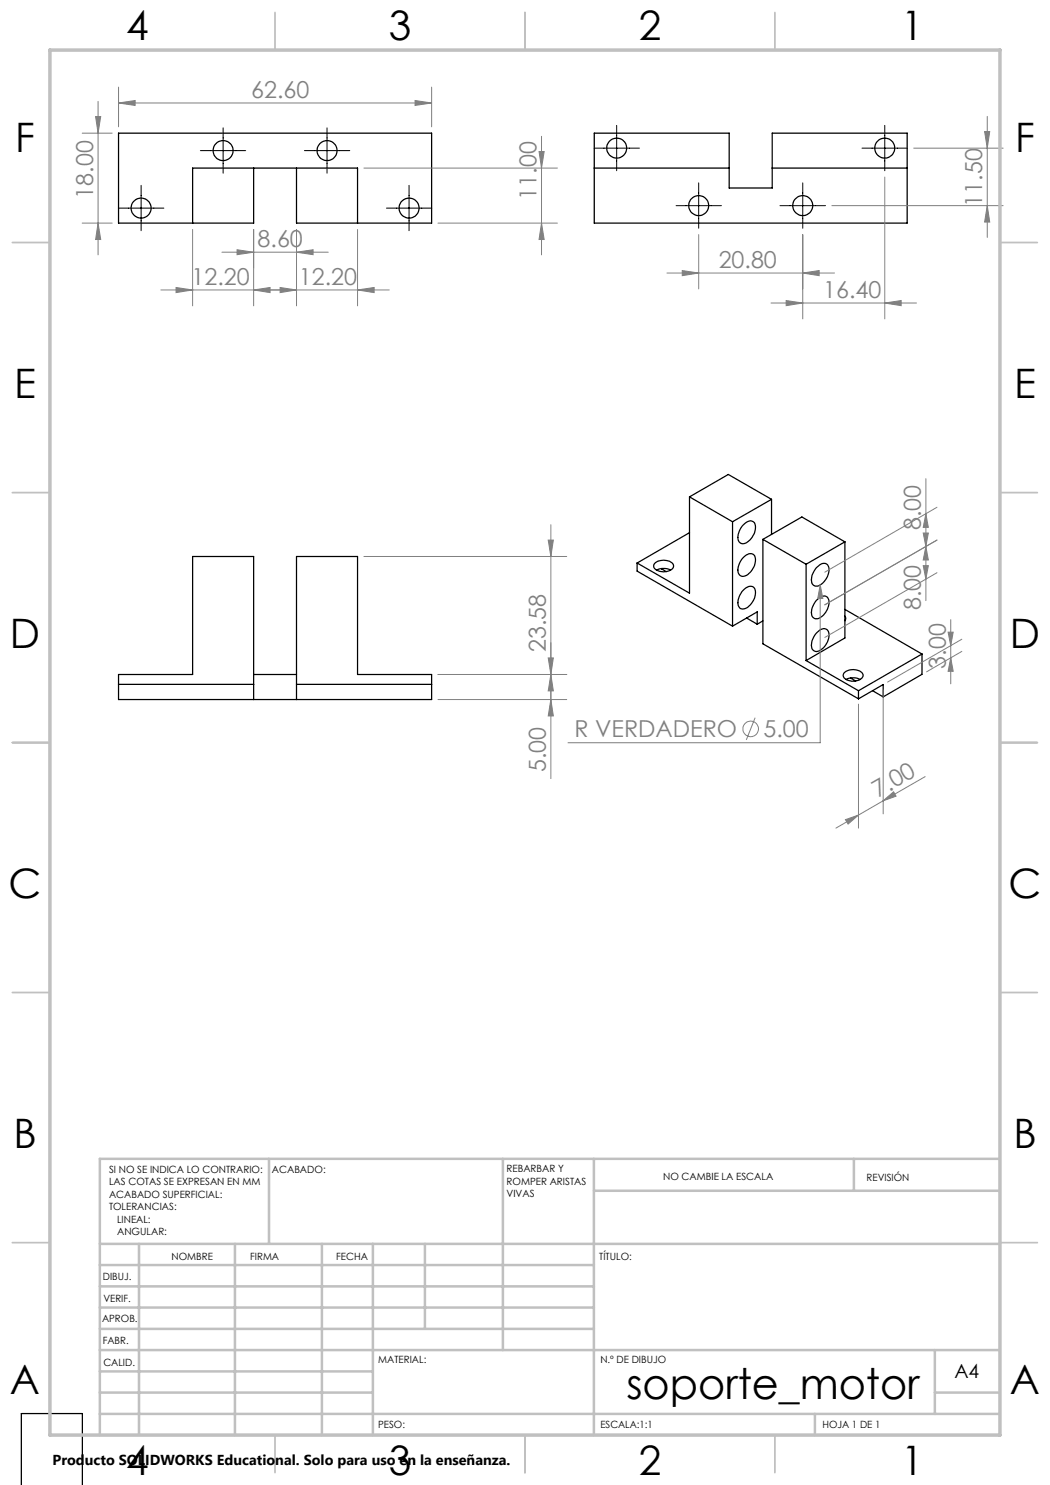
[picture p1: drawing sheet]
<svg xmlns="http://www.w3.org/2000/svg" width="210mm" height="297mm" viewBox="0 0 210 297" stroke-linecap="round" stroke-linejoin="round" font-family="sans-serif">
<g fill="none" stroke="#000" stroke-width=".25">
<path d="M50.7 33.6v11h-27v-18h62.6v18h-27v-11M118.9 26.6h26.9v11h8.6v-11h27v18h-62.5zM118.9 33.6h26.9M154.4 33.6h27M38.5 44.6v-11h33v11M137.9 99.4l8.6 4.9M137.9 99.4v19.2l-10.5-6M137.9 99.4l7.8-4.5 8.6 5M154.3 99.9l-7.8 4.4M154.3 99.9v7M127.4 112.6v1.6l19.1 11M131.1 112.5a2.79 2.79 0 0 1 3.5 .4 1.02 1.02 0 0 1-1 1.3 2.41 2.41 0 0 1-2.9-.8l.1-.5z"/>
<path d="M131.3 114a3.3 3.3 0 0 1 2.8 0M132.4 113.7l.8 .6M137.9 106.5l-10.5 6.1M146.5 104.3v20.9M148.8 117.9a1.27 1.27 0 0 1 2.2 0 3.4 3.4 0 0 1-2.4 3.9 1.31 1.31 0 0 1-1-1.9l.4-.9zM148.8 111.4a1.27 1.27 0 0 1 2.2-.1 3.5 3.5 0 0 1-2.4 4 1.31 1.31 0 0 1-1-1.9l.6-1.3zM148.8 104.8a1.32 1.32 0 0 1 2.1-.2 3.4 3.4 0 0 1-2.3 4.2 1.31 1.31 0 0 1-1-1.9l.6-1.3zM152.6 107.9v20.9l19.1 11M152.6 107.9l8.6 5M152.6 107.9l7.8-4.5 8.6 5M161.2 112.9v19.2M163.3 113.6a1.77 1.77 0 0 1 2-.8 2.35 2.35 0 0 1-.2 3.1 2.2 2.2 0 0 1-2.2 1.3 1.97 1.97 0 0 1-.2-2.8z"/>
<path d="M169 108.4v19.2l-7.8 4.5M169 108.4l-7.8 4.5M23.7 136.9h27M50.7 139.9v-28.6h-12.2v23.6h-14.8v5h62.6v-5h-14.8v-23.6h-12.2v28.6M50.7 134.9h8.6M59.3 136.9h27M149.3 123.6l2.1 1.2M151.4 124.8v-2.4l-4.9 2.8M152.6 124.2l-1.2 .6M161.2 132.1l10.5 6M163.3 126.6a1.58 1.58 0 0 1 2.2-.6 3.1 3.1 0 0 1-1.3 3.9 1.13 1.13 0 0 1-1.4 .2 1.13 1.13 0 0 1-.5-1.3l.4-1.3zM163.3 120.1a1.67 1.67 0 0 1 2.2-.7 3.2 3.2 0 0 1-1.3 4 1.14 1.14 0 0 1-1.4 .2 1.14 1.14 0 0 1-.5-1.4l.4-1.2z"/>
<path d="M168.8 134.5a2.66 2.66 0 0 1 3.8 .4 1.54 1.54 0 0 1-1.7 1.3 1.94 1.94 0 0 1-2.3-1.1zM169 123.2l.2 .5-.2 .4M169 121.9l15.4 8.9M169.2 135.9a3.4 3.4 0 0 1 2.8 0M170.1 135.6l1 .6M171.7 138.1v1.7M174.5 138.1l2.1 1.3M176.6 139.4v-2.5l-4.9 2.9M184.4 130.8l-12.7 7.3M184.4 130.8v4.1l-7.8 4.5M4.3 297.1v-14.4h12.2v14.4"/>
<circle cx="44.6" cy="30.1" r="1.99"/>
<circle cx="65.4" cy="30.1" r="1.99"/>
<circle cx="123.4" cy="29.6" r="1.99"/>
<circle cx="177" cy="29.6" r="2"/>
<circle cx="28.2" cy="41.6" r="1.99"/>
<circle cx="81.8" cy="41.6" r="1.99"/>
<circle cx="139.7" cy="41.1" r="2"/>
<circle cx="160.5" cy="41.1" r="2"/>
</g>
<g fill="none" stroke="#808080" stroke-width=".2">
<path d="M23.7 17.4v8M86.3 17.4v8M16.4 26.6h6M19.1 23.3h1l-.5 3.3zM19.6 20.3v30.7M23.7 20.6l3.3-.5v1zM23.7 20.6h62.6M72.8 33.6h38.7M83 20.1l3.3 .5-3.3 .5zM107.8 30.3h1l-.5 3.3zM108.3 27.3v23.7M177 35.4v28.4"/>
<path d="M182.7 29.6h17.9M196.9 26.3h1l-.5 3.3zM197.4 23.3v24.2M16.4 44.6h6M19.6 44.6l.5 3.3h-1zM32.2 58h45.7M35.2 57.5l3.3 .5-3.3 .5zM38.5 45.9v15.3M44.4 50.4h21.3M47.4 49.9l3.3 .5-3.3 .5zM50.7 58l3.3-.5v1zM50.7 45.9v15.3"/>
<path d="M56 57.5l3.3 .5-3.3 .5zM59.3 50.4l3.3-.5v1zM59.3 45.9v15.3M71.5 58l3.3-.5v1zM71.5 45.9v15.3M87.6 44.6h23.9M108.3 44.6l.5 3.3h-1zM133.4 54.6h33.5M136.5 54.1l3.2 .5-3.2 .5zM139.7 46.9v10.9M160.5 54.6l3.3-.5v1zM160.5 46.9v16.9"/>
<path d="M166.4 41.1h34.2M197.4 41.1l.5 3.3h-1zM154.2 60.6h29.1M157.2 60.1l3.3 .5-3.3 .5zM177 60.6l3.2-.5v1zM185.2 95.7v24.4M72.8 111.3h40.5M109.6 108h1.1l-.5 3.3zM110.2 104.9v50.8M164 117l.6 2.7h-1.1zM164 117v31.6h-50.4M184.6 106.6h1.1l-.5 2.7z"/>
<path d="M184.6 113.1h1.1l-.5 2.7zM185.2 102.8l.5 2.7h-1.1zM185.2 109.3l.5 2.7h-1.1zM187.4 108l-22.4 13M187.4 101.5l-22.4 12.9M187.4 114.5l-22.4 13M87.6 134.9h25.7M87.6 139.9h25.7M109.6 131.6h1.1l-.5 3.3zM110.2 134.9l.5 3.3h-1.1zM110.2 139.9l.5 3.3h-1.1zM176.6 138v24.8"/>
<path d="M189.6 126.4h1l-.5 2.7zM190.1 131.6l.5 2.7h-1zM190.1 123.9v12.9M192.4 127.8l-14.9 8.6M192.4 130.3l-7.1 4.1M151 143.5l-1.7 4.5M171.7 140.8v24.8M185 155.3l-8.4 4.9M169.1 163.9l2.6-.9-2.1 1.8zM176.6 160.2l2.1-1.8 .5 .8zM176.6 160.2l-9.4 5.4"/>
<circle cx="150.1" cy="145.8" r="1.56"/>
</g>
<g fill="none" stroke="#000" stroke-width=".2">
<path d="M28.2 37.1v9M40.1 30.1h9M44.6 25.6v9M60.9 30.1h9.1M65.4 25.6v9M81.8 37.1v9M118.8 29.6h9.1M123.3 25.1v9M139.7 36.6v9M160.5 36.6v9M172.4 29.6h9.1M177 25.1v9"/>
<path d="M23.7 41.6h9.1M77.3 41.6h9.1M135.2 41.1h9.1M156 41.1h9.1"/>
</g>
<g fill="none" stroke="#c0c0c0" stroke-width=".35">
<path d="M55 2.5v7.5M105 2.5v7.5M155 2.5v7.5M2.5 48.5h7.5M200 48.5h7.5M2.5 98.5h7.5M200 98.5h7.5M2.5 148.5h7.5M200 148.5h7.5M2.5 198.5h7.5M200 198.5h7.5M2.5 248.5h7.5"/>
<path d="M200 248.5h7.5M55 287v7.5M105 287v7.5M155 287v7.5"/>
</g>
<g fill="none" stroke="#c0c0c0" stroke-width=".5">
<path d="M53.8 231.8v17M100.6 231.8v38.2M118.8 231.8v55.2M118.8 238.2h81.2M170.8 231.8v6.4M200 231.8h-180v55.2M20 248.8h180M20 257.3h98.8M20 253h98.8M27.8 248.8v38.2M47 248.8v38.2M64.4 248.8v38.2"/>
<path d="M74.6 248.8v38.2M85 248.8v17M20 265.8h98.8M20 261.5h98.8M20 278.5h54.6M20 274.3h54.6M20 270h180M187 278.5h13M187 270v12.8M20 282.8h180M163 282.8v4.2"/>
</g>
<path d="M10 10h190v277h-190z" fill="none" stroke="#c0c0c0" stroke-width=".7"/>
<g fill="#808080">
<path d="M83 20.1l3.3 .5-3.3 .5zM23.7 20.6l3.3-.5v1z"/>
<path d="M56 57.5l3.3 .5-3.3 .5zM71.5 58l3.3-.5v1zM136.5 54.1l3.2 .5-3.2 .5zM160.5 54.6l3.3-.5v1zM157.2 60.1l3.3 .5-3.3 .5zM177 60.6l3.2-.5v1zM164 117l-.5 2.7h1.1z"/>
<path d="M47.4 49.9l3.3 .5-3.3 .5zM59.3 50.4l3.3-.5v1z"/>
<path d="M169.1 163.9l2.6-.9-2.1 1.8zM176.6 160.2l2.1-1.8 .5 .8z"/>
<path d="M197.4 41.1l.5 3.3h-1zM196.9 26.3h1l-.5 3.3zM184.6 106.6h1.1l-.5 2.7zM185.2 102.8l.5 2.7h-1.1z"/>
<path d="M184.6 113.1h1.1l-.5 2.7zM185.2 109.3l.5 2.7h-1.1z"/>
<path d="M19.1 23.3h1l-.5 3.3zM19.6 44.6l.5 3.3h-1zM107.8 30.3h1l-.5 3.3zM108.3 44.6l.5 3.3h-1zM109.6 108h1.1l-.5 3.3zM110.2 134.9l.5 3.3h-1.1zM189.6 126.4h1l-.5 2.7zM190.1 131.6l.5 2.7h-1z"/>
<path d="M109.6 131.6h1.1l-.5 3.3zM110.2 139.9l.5 3.3h-1.1z"/>
<path d="M35.2 57.5l3.3 .5-3.3 .5zM50.7 58l3.3-.5v1z"/>
</g>
<text font-size="8.5" x="125.3" y="279.7">soporte_motor</text>
<g font-size="8.1">
<text x="25.2" y="8">4</text>
<text x="77.7" y="8">3</text>
<text x="127.7" y="8">2</text>
<text x="180.2" y="8">1</text>
<text x="3" y="30.4">F</text>
<text x="203" y="30.4">F</text>
<text x="2.8" y="79.6">E</text>
<text x="202.8" y="79.6">E</text>
<text x="2" y="129.6">D</text>
<text x="202" y="129.6">D</text>
<text x="1.7" y="179.6">C</text>
<text x="201.7" y="179.6">C</text>
<text x="2.7" y="229.6">B</text>
<text x="202.7" y="229.6">B</text>
<text x="2" y="278.9">A</text>
<text x="202" y="278.9">A</text>
<text x="25.2" y="295">4</text>
<text x="77.7" y="295">3</text>
<text x="127.7" y="295">2</text>
<text x="180.2" y="295">1</text>
</g>
<g font-size="4.7" fill="#808080">
<text x="50.2" y="19.6">62.60</text>
<text x="18.6" y="39.7" transform="rotate(-90 18.6 39.7)">18.00</text>
<text x="107.3" y="39.9" transform="rotate(-90 107.3 39.9)">11.00</text>
<text x="196.4" y="41.3" transform="rotate(-90 196.4 41.3)">11.50</text>
<text x="51.5" y="49.4">8.60</text>
<text x="143.7" y="53.6">20.80</text>
<text x="38.3" y="57">12.20</text>
<text x="59.8" y="57">12.20</text>
<text x="164.6" y="59.6">16.40</text>
<text x="184.2" y="106.1" transform="rotate(-90 184.2 106.1)">8.00</text>
<text x="184.2" y="122" transform="rotate(-90 184.2 122)">8.00</text>
<text x="109.2" y="130.5" transform="rotate(-90 109.2 130.5)">23.58</text>
<text x="189.1" y="133.7" transform="rotate(-90 189.1 133.7)">3.00</text>
<text x="114.9" y="147.5">R VERDADERO</text>
<text x="152.7" y="147.5">5.00</text>
<text x="109.2" y="154.4" transform="rotate(-90 109.2 154.4)">5.00</text>
<text x="175.6" y="159.6" transform="rotate(-30 175.6 159.6)">7.00</text>
</g>
<text font-size="3.9" x="190.9" y="275.5">A4</text>
<text font-size="2.9" x="10.5" y="292.9">Producto SOLIDWORKS Educational. Solo para uso en la enseñanza.</text>
<g font-size="2">
<text x="21.8" y="234.6">SI NO SE INDICA LO CONTRARIO:</text>
<text x="21.8" y="237.1">LAS COTAS SE EXPRESAN EN MM</text>
<text x="21.8" y="239.6">ACABADO SUPERFICIAL:</text>
<text x="54.4" y="234.6">ACABADO:</text>
<text x="101.3" y="234.5">REBARBAR Y</text>
<text x="101.3" y="237">ROMPER ARISTAS</text>
<text x="101.3" y="239.5">VIVAS</text>
<text x="132.6" y="236">NO CAMBIE LA ESCALA</text>
<text x="173.3" y="236.2">REVISIÓN</text>
<text x="21.8" y="242.1">TOLERANCIAS:</text>
<text x="23.4" y="244.6">LINEAL:</text>
<text x="23.4" y="247.1">ANGULAR:</text>
<text x="34.3" y="252">NOMBRE</text>
<text x="50" y="251.9">FIRMA</text>
<text x="67.2" y="251.9">FECHA</text>
<text x="119.9" y="251.9">TÍTULO:</text>
<text x="20.6" y="256.1">DIBUJ.</text>
<text x="20.7" y="260.3">VERIF.</text>
<text x="20.4" y="264.4">APROB.</text>
<text x="20.5" y="268.8">FABR.</text>
<text x="20.7" y="273.1">CALID.</text>
<text x="75.6" y="272.5">MATERIAL:</text>
<text x="120.1" y="272.5">N.º DE DIBUJO</text>
<text x="75.6" y="285.5">PESO:</text>
<text x="120.1" y="285.6">ESCALA:1:1</text>
<text x="164.5" y="285.6">HOJA 1 DE 1</text>
</g>
</svg>
